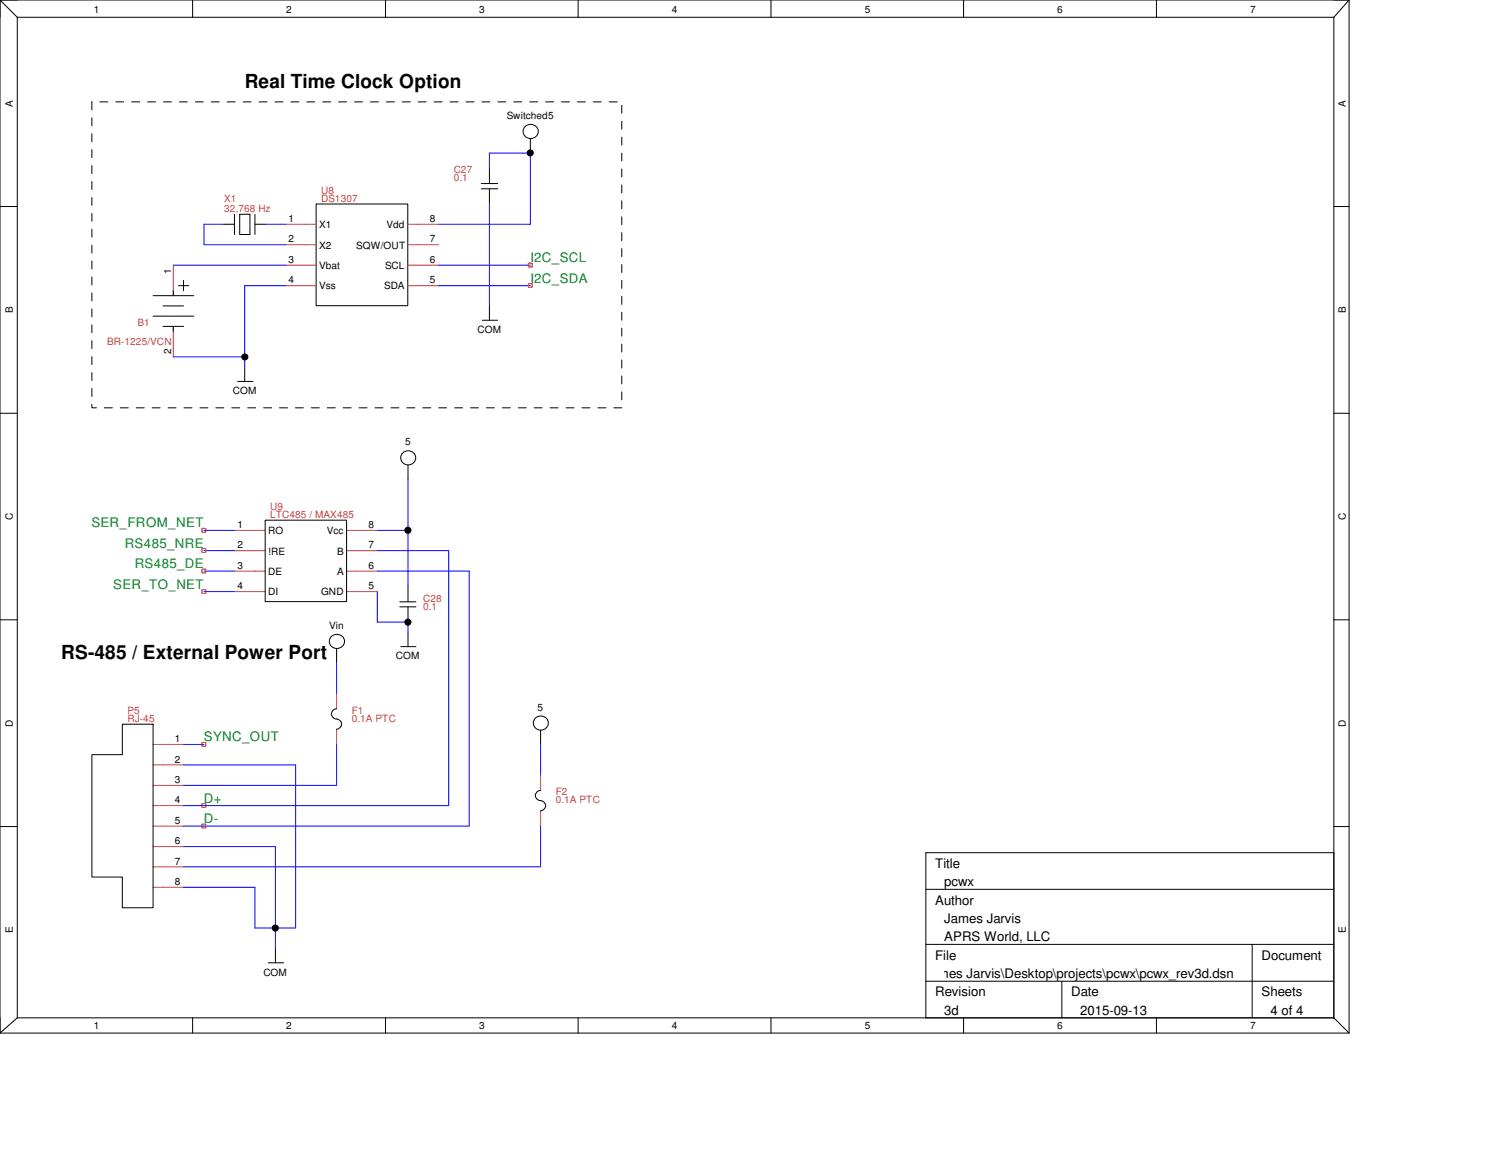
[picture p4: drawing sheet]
<svg xmlns="http://www.w3.org/2000/svg" width="279mm" height="216mm" viewBox="0 0 279 216" stroke-linecap="round" stroke-linejoin="round" font-family="sans-serif">
<g fill="none" stroke="#000" stroke-width=".19">
<path d="M0 0h251.1M0 0v192.3M0 0l3.2 3.2M3.2 3.2h245.1M3.2 3.2v186.2M35.9 0v3.2M71.8 0v3.2M107.6 0v3.2M143.5 0v3.2M179.4 0v3.2M215.3 0v3.2M248.3 3.2v186.2"/>
<path d="M251.1 0v192.3M251.1 0l-2.8 3.2M0 38.4h3.2M43.6 39.9v3.7M44.6 39.9h1.9v3.7h-1.9zM47.5 39.9v3.7M58.8 38h17.1v18.9h-17.1zM89.6 34.2h3M89.6 35.1h3M91.1 31.3v2.9M91.1 35.1v2.9M98.7 25.8v2.7"/>
<path d="M248.3 38.4h2.8M28.5 58.8h7.6M28.5 55h7.6M30.4 56.9h3.8M32.3 54.1v.9M33.2 53.2h1.9M34.2 52.2v1.9M41.7 41.7h1.9M47.5 41.7h1.9M89.8 59.6h2.8M91.1 56.9v2.7M0 76.9h3.2"/>
<path d="M30.4 60.7h3.8M32.3 60.7v1M44.2 71h2.9M45.6 68.3v2.7M248.3 76.9h2.8M49.4 96.8h15.1v15.2h-15.1zM75.9 86.6v2.6M0 115.4h3.2M74.4 112h3M74.4 112.9h3M75.9 109.1v2.9M75.9 112.9v2.9"/>
<path d="M75.9 117.7v2.7M248.3 115.4h2.8M22.8 134.8h5.7v34.2h-5.7v-5.8h-5.7v-22.7h5.7zM62.7 131.9a.97 .97 0 0 0-1 .9 .97 .97 0 0 0 .7 1 .95 .95 0 0 1 1.1 .5 .95 .95 0 0 1-.2 1.1l-.6 .3M62.7 120.7v2.7M74.6 120.4h2.8M100.6 135.9v2.7M0 153.8h3.2M100.6 147.1a.99 .99 0 0 0-.9 1.1 .99 .99 0 0 0 1.2 .9 .95 .95 0 0 1 .7 1 .95 .95 0 0 1-1 .8M248.3 158.7h-76v30.7M248.3 153.8h2.8M49.9 179.2h2.9"/>
<path d="M51.3 176.5v2.7M172.3 165.5h76M172.3 175.8h76M233.1 175.8v13.6M0 192.3h251.1M3.2 189.4h245.1M3.2 189.4l-3.2 2.9M35.9 189.4v2.9M71.8 189.4v2.9M107.6 189.4v2.9M143.5 189.4v2.9M172.3 182.6h76"/>
<path d="M179.4 189.4v2.9M197.7 182.6v6.8M215.3 189.4v2.9M248.3 189.4l2.8 2.9"/>
<circle cx="98.7" cy="28.5" r=".57"/>
<circle cx="98.8" cy="24.5" r="1.37"/>
<circle cx="45.6" cy="66.4" r=".57"/>
<circle cx="75.9" cy="98.7" r=".57"/>
<circle cx="76" cy="85.2" r="1.36"/>
<circle cx="62.8" cy="119.4" r="1.37"/>
<circle cx="75.9" cy="115.8" r=".57"/>
<circle cx="100.7" cy="134.6" r="1.36"/>
<circle cx="51.2" cy="172.7" r=".57"/>
</g>
<g fill="none" stroke="#c04040" stroke-width=".19">
<path d="M32.3 49.4v5.6M53.2 41.7h5.6M53.2 45.6h5.6M53.2 49.4h5.6M53.2 53.2h5.6M75.9 41.7h5.7M75.9 45.6h5.7M75.9 49.4h5.7M75.9 53.2h5.7M32.3 60.7v5.7M43.6 98.7h5.8M64.6 98.7h5.6"/>
<path d="M43.6 102.5h5.8M43.6 106.3h5.8M43.6 110.1h5.8M64.6 102.5h5.6M64.6 106.3h5.6M64.6 110.1h5.6M28.5 138.6h5.7M62.7 129.1v2.8M62.7 135.7v2.9M28.5 142.4h5.7M28.5 146.2h5.7M28.5 149.9h5.7"/>
<path d="M28.5 153.8h5.7M28.5 157.6h5.7M100.6 144.3v2.8M100.6 150.9v2.9M28.5 161.3h5.7M28.5 165.1h5.7"/>
</g>
<g fill="none" stroke="#00f" stroke-width=".19">
<path d="M91.1 31.3v-2.8h7.6v13.2h-17.1M91.1 38v18.9M32.3 49.4h20.9M41.7 41.7h-3.7v3.9h15.2M49.4 41.7h3.8M53.2 53.2h-7.6v15.1M81.6 53.2h17.1M81.6 49.4h17.1M32.3 66.4h13.3M38 98.7h5.6M70.2 98.7h5.7M75.9 89.2v19.9"/>
<path d="M38 106.3h5.6M38 110.1h5.6M38 102.5h5.6M70.2 110.1v5.7h5.7v1.9M70.2 106.3h17.1v47.5h-53.1M70.2 102.5h13.3v47.4h-49.3M34.2 138.6h3.8M62.7 138.6v7.6h-28.5M62.7 123.4v5.7M100.6 138.6v5.7M34.2 142.4h20.8v30.3h-7.5v-7.6h-13.3M34.2 157.6h17.1v18.9"/>
<path d="M100.6 153.8v7.5h-66.4"/>
</g>
<path d="M98.3 49h.8v.7h-.8zM98.3 52.8h.8v.7h-.8zM37.6 98.3h.7v.8h-.7zM37.6 109.7h.7v.7h-.7zM37.6 102.1h.7v.7h-.7zM37.6 105.9h.7v.7h-.7zM37.6 138.2h.7v.7h-.7zM37.6 149.6h.7v.7h-.7zM37.6 153.4h.7v.7h-.7z" fill="none" stroke="#f00" stroke-width=".19"/>
<path d="M17.1 19h98.6v56.9h-98.6z" fill="none" stroke="#000" stroke-width=".19" stroke-dasharray="1.5 1.5"/>
<g fill="#000">
<circle cx="98.7" cy="28.5" r=".57"/>
<circle cx="45.6" cy="66.4" r=".57"/>
<circle cx="75.9" cy="98.7" r=".57"/>
<circle cx="75.9" cy="115.8" r=".57"/>
<circle cx="51.2" cy="172.7" r=".57"/>
</g>
<g font-size="3.6">
<text x="45.6" y="16.3">Real Time Clock Option</text>
<text x="11.4" y="122.6">RS-485 / External Power Port</text>
</g>
<g font-size="2.5" fill="#008020">
<text x="98.7" y="48.8">I2C_SCL</text>
<text x="98.7" y="52.6">I2C_SDA</text>
<text x="17" y="98.2">SER_FROM_NET</text>
<text x="23.2" y="101.9">RS485_NRE</text>
<text x="25.1" y="105.7">RS485_DE</text>
<text x="21.1" y="109.6">SER_TO_NET</text>
<text x="38" y="138">SYNC_OUT</text>
<text x="38" y="149.4">D+</text>
<text x="38" y="153.2">D-</text>
</g>
<g font-size="2.5">
<text x="174.1" y="161.5">Title</text>
<text x="175.8" y="165">pcwx</text>
<text x="174.1" y="168.4">Author</text>
<text x="175.8" y="171.8">James Jarvis</text>
<text x="174.1" y="178.6">File</text>
<text x="175.8" y="175.2">APRS World, LLC</text>
<text x="234.8" y="178.6">Document</text>
<text x="161.8" y="182.1">C:\Users\James Jarvis\Desktop\projects\pcwx\pcwx_rev3d.dsn</text>
<text x="174.1" y="185.5">Revision</text>
<text x="199.4" y="185.5">Date</text>
<text x="234.8" y="185.5">Sheets</text>
<text x="175.8" y="188.9">3d</text>
<text x="201.1" y="188.9">2015-09-13</text>
<text x="236.5" y="188.9">4 of 4</text>
</g>
<g font-size="1.9">
<text x="17.4" y="2.4">1</text>
<text x="53.3" y="2.4">2</text>
<text x="89.2" y="2.4">3</text>
<text x="125.1" y="2.4">4</text>
<text x="161" y="2.4">5</text>
<text x="196.8" y="2.4">6</text>
<text x="232.7" y="2.4">7</text>
<text x="2.4" y="19.9" transform="rotate(-90 2.4 19.9)">A</text>
<text x="94.3" y="22.2">Switched5</text>
<text x="250.5" y="19.9" transform="rotate(-90 250.5 19.9)">A</text>
<text x="53.7" y="41.3">1</text>
<text x="80" y="41.3">8</text>
<text x="53.7" y="45.1">2</text>
<text x="59.4" y="42.5">X1</text>
<text x="59.4" y="46.3">X2</text>
<text x="66.3" y="46.3">SQW/OUT</text>
<text x="72" y="42.5">Vdd</text>
<text x="80" y="45.1">7</text>
<text x="31.8" y="51" transform="rotate(-90 31.8 51)">1</text>
<text x="53.7" y="48.9">3</text>
<text x="53.7" y="52.7">4</text>
<text x="59.4" y="50">Vbat</text>
<text x="59.4" y="53.8">Vss</text>
<text x="71.5" y="53.8">SDA</text>
<text x="71.7" y="50">SCL</text>
<text x="80" y="52.7">5</text>
<text x="80" y="48.9">6</text>
<text x="2.4" y="58.3" transform="rotate(-90 2.4 58.3)">B</text>
<text x="250.5" y="58.3" transform="rotate(-90 250.5 58.3)">B</text>
<text x="31.8" y="65.9" transform="rotate(-90 31.8 65.9)">2</text>
<text x="88.9" y="62">COM</text>
<text x="43.3" y="73.4">COM</text>
<text x="75.4" y="82.9">5</text>
<text x="2.4" y="96.8" transform="rotate(-90 2.4 96.8)">C</text>
<text x="44.2" y="98.3">1</text>
<text x="49.9" y="99.4">RO</text>
<text x="60.8" y="99.4">Vcc</text>
<text x="68.6" y="98.3">8</text>
<text x="250.5" y="96.8" transform="rotate(-90 250.5 96.8)">C</text>
<text x="44.2" y="102.1">2</text>
<text x="44.2" y="105.9">3</text>
<text x="49.9" y="103.2">!RE</text>
<text x="49.9" y="107">DE</text>
<text x="62.7" y="107">A</text>
<text x="62.7" y="103.2">B</text>
<text x="68.6" y="105.9">6</text>
<text x="68.6" y="102.1">7</text>
<text x="44.2" y="109.7">4</text>
<text x="49.9" y="110.8">DI</text>
<text x="59.8" y="110.8">GND</text>
<text x="68.6" y="109.7">5</text>
<text x="61.3" y="117.1">Vin</text>
<text x="73.7" y="122.7">COM</text>
<text x="2.4" y="135.3" transform="rotate(-90 2.4 135.3)">D</text>
<text x="100.1" y="132.2">5</text>
<text x="250.5" y="135.3" transform="rotate(-90 250.5 135.3)">D</text>
<text x="32.6" y="138.1">1</text>
<text x="32.6" y="141.9">2</text>
<text x="32.6" y="145.8">3</text>
<text x="32.6" y="149.5">4</text>
<text x="32.6" y="153.3">5</text>
<text x="32.6" y="157.1">6</text>
<text x="32.6" y="160.9">7</text>
<text x="32.6" y="164.7">8</text>
<text x="2.4" y="173.7" transform="rotate(-90 2.4 173.7)">E</text>
<text x="250.5" y="173.7" transform="rotate(-90 250.5 173.7)">E</text>
<text x="49" y="181.6">COM</text>
<text x="17.4" y="191.5">1</text>
<text x="53.3" y="191.5">2</text>
<text x="89.2" y="191.5">3</text>
<text x="125.1" y="191.5">4</text>
<text x="161" y="191.5">5</text>
<text x="196.8" y="191.5">6</text>
<text x="232.7" y="191.5">7</text>
</g>
<g font-size="1.9" fill="#c04040">
<text x="84.5" y="32.2">C27</text>
<text x="84.5" y="33.7">0.1</text>
<text x="41.7" y="37.5">X1</text>
<text x="41.7" y="39.5">32,768 Hz</text>
<text x="59.8" y="36">U8</text>
<text x="59.8" y="37.5">DS1307</text>
<text x="19.9" y="64.1">BR-1225/VCN</text>
<text x="25.6" y="60.7">B1</text>
<text x="50.3" y="94.9">U9</text>
<text x="50.3" y="96.4">LTC485 / MAX485</text>
<text x="78.8" y="112">C28</text>
<text x="78.8" y="113.5">0.1</text>
<text x="23.7" y="132.8">P5</text>
<text x="23.7" y="134.4">RJ-45</text>
<text x="65.5" y="132.8">F1</text>
<text x="65.5" y="134.4">0.1A PTC</text>
<text x="103.5" y="148">F2</text>
<text x="103.5" y="149.5">0.1A PTC</text>
</g>
</svg>
